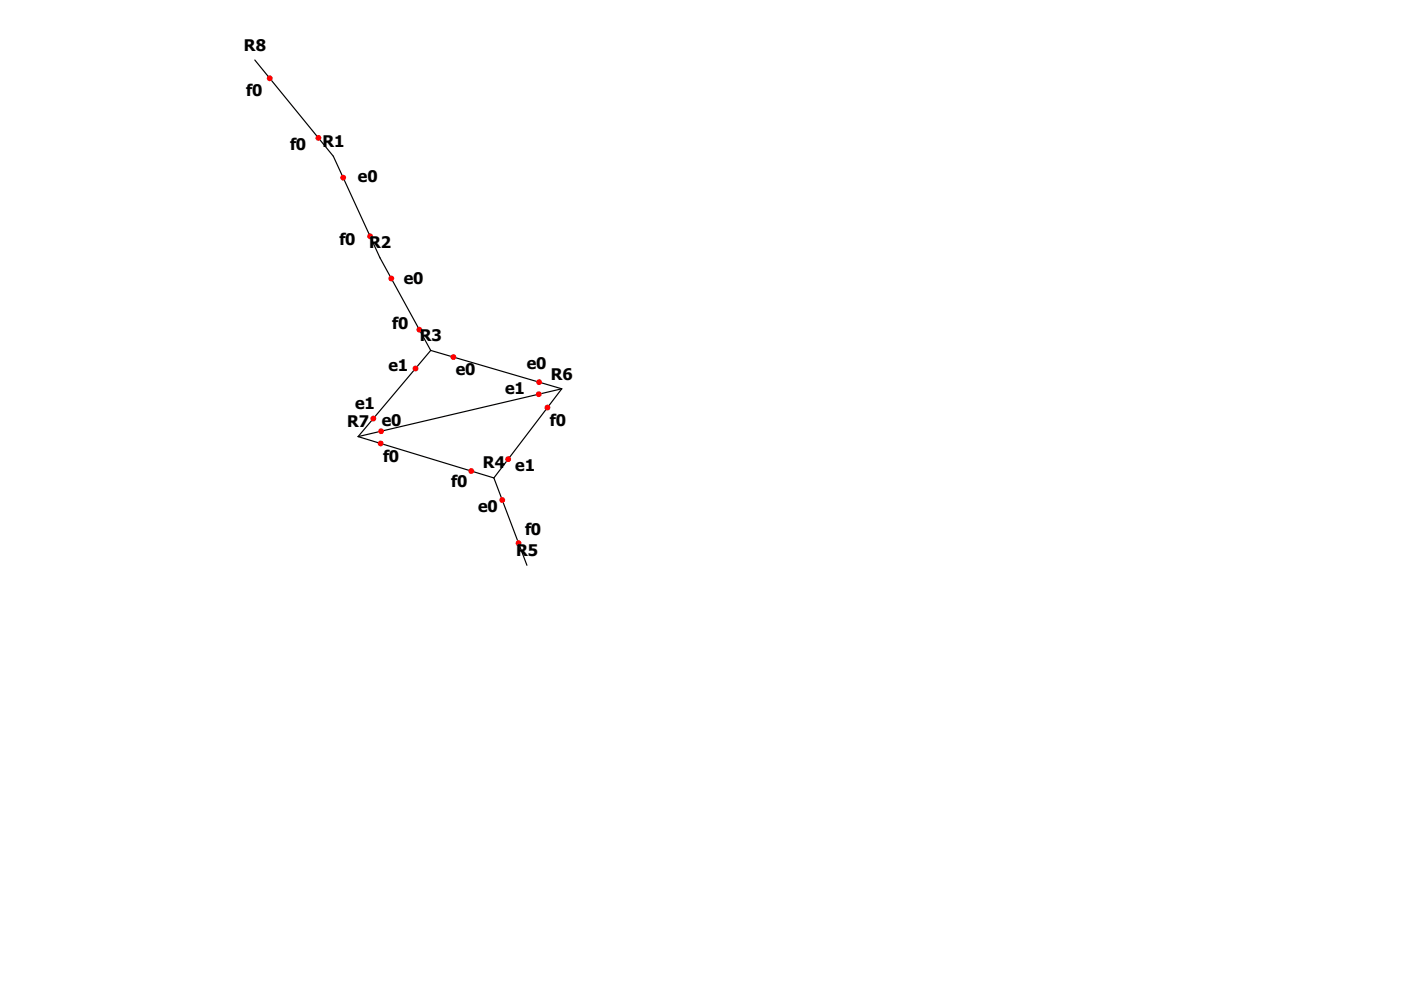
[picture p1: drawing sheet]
<svg xmlns="http://www.w3.org/2000/svg" width="297mm" height="210mm" viewBox="0 0 297 210" stroke-linecap="round" stroke-linejoin="round" font-family="sans-serif">
<path d="M54 12.7l16.7 20.4 9.9 21.5 10.7 19.7M91.3 74.3l27.8 8.1M91.3 74.3l-15.4 18.3M75.9 92.6l28.8 8.7M119.1 82.4l-14.4 18.9M119.1 82.4l-43.2 10.2M104.7 101.3l7 18.6" fill="none" stroke="#000" stroke-width=".25"/>
<g fill="none" stroke="#f00" stroke-width="1.3">
<path d="M57.2 16.6h.1M67.5 29.2h.1M72.8 37.7h.1M78.5 50.1h.1M83 59h.1M88.1 78.1h.1M88.9 69.9h.1M96.1 75.7h.1M79.2 88.7h.1M80.7 94h.1M80.8 91.4h.1M99.9 99.9h.1"/>
<path d="M107.7 97.3h.1M114.2 83.6h.1M114.3 81h.1M116.1 86.4h.1M106.5 106h.1M109.9 115.2h.1"/>
</g>
<g font-size="4.1">
<text x="51.7" y="10.7">R8</text>
<text x="52.2" y="20.4">f0</text>
<text x="61.5" y="31.7">f0</text>
<text x="68.4" y="31.1">R1</text>
<text x="75.9" y="38.7">e0</text>
<text x="72" y="51.9">f0 R2</text>
<text x="85.6" y="60.2">e0</text>
<text x="83.2" y="69.8">f0</text>
<text x="89" y="72.3">R3</text>
<text x="82.3" y="78.8">e1</text>
<text x="96.6" y="79.6">e0</text>
<text x="107.1" y="83.6">e1</text>
<text x="111.7" y="78.1">e0</text>
<text x="116.8" y="80.6">R6</text>
<text x="75.3" y="86.7">e1</text>
<text x="73.6" y="90.6">R7 e0</text>
<text x="116.6" y="90.3">f0</text>
<text x="81.2" y="97.9">f0</text>
<text x="102.4" y="99.3">R4 e1</text>
<text x="95.7" y="103.3">f0</text>
<text x="101.4" y="108.5">e0</text>
<text x="111.3" y="113.4">f0</text>
<text x="109.4" y="117.9">R5</text>
</g>
</svg>
